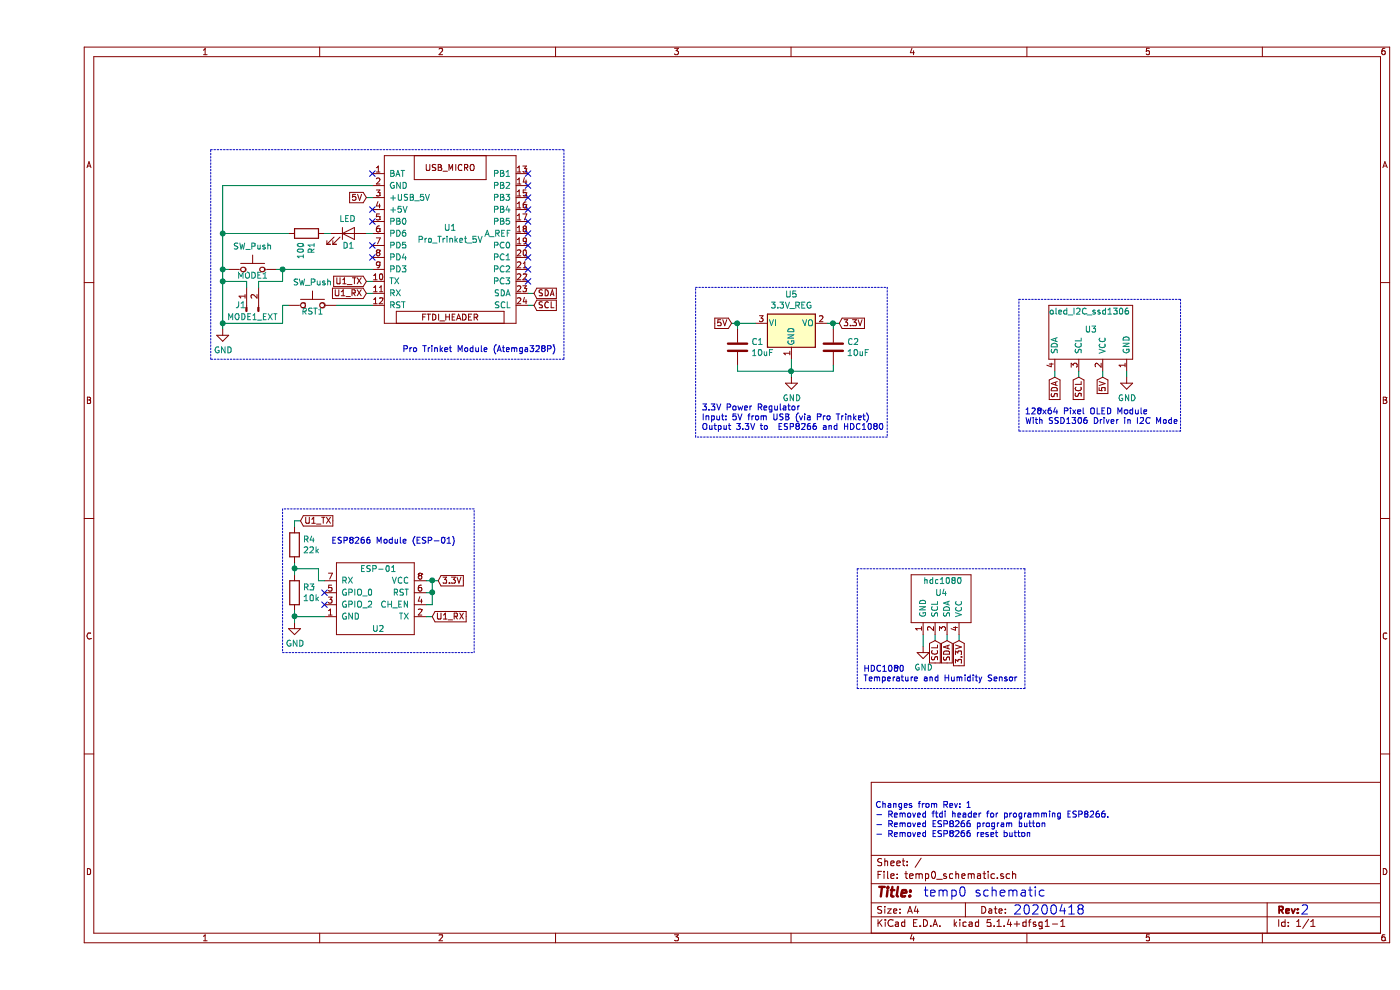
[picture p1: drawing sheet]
EESchema Schematic File Version 4
LIBS:temp0_schematic-cache
EELAYER 30 0
EELAYER END
$Descr A4 11693 8268
encoding utf-8
Sheet 1 1
Title ""
Date ""
Rev ""
Comp ""
Comment1 ""
Comment2 ""
Comment3 ""
Comment4 ""
$EndDescr
$Comp
L temp0_parts:ESP-01 U2
U 1 1
P 2850 5000
F 0 "U2" H 2850 4750 50  0000 C CNN
F 1 "ESP-01" H 2850 5250 50  0000 C CNN
F 2 "temp0_parts:ESP-01" H 2850 5000 50  0001 C CNN
F 3 "" H 2850 5000 50  0001 C CNN
	1    2850 5000
	1    0    0    -1  
$EndComp
$Comp
L temp0_parts:hdc1080 U4
U 1 1
P 7550 4950
F 0 "U4" H 7500 4950 50  0000 L CNN
F 1 "hdc1080" H 7400 5050 50  0000 L CNN
F 2 "temp0_parts:hdc1080" H 7550 4950 50  0001 C CNN
F 3 "" H 7550 4950 50  0001 C CNN
	1    7550 4950
	1    0    0    -1  
$EndComp
$Comp
L Switch:SW_Push RST1
U 1 1
P 2300 2550
F 0 "RST1" H 2300 2500 50  0000 C CNN
F 1 "SW_Push" H 2300 2744 50  0000 C CNN
F 2 "Button_Switch_SMD:SW_Push_1P1T_NO_6x6mm_H9.5mm" H 2300 2750 50  0001 C CNN
F 3 "~" H 2300 2750 50  0001 C CNN
	1    2300 2550
	1    0    0    -1  
$EndComp
$Comp
L Regulator_Linear:NCP1117-3.3_SOT223 U5
U 1 1
P 6300 2700
F 0 "U5" H 6300 2942 50  0000 C CNN
F 1 "3.3V_REG" H 6300 2851 50  0000 C CNN
F 2 "Package_TO_SOT_SMD:SOT-223-3_TabPin2" H 6300 2900 50  0001 C CNN
F 3 "http://www.onsemi.com/pub_link/Collateral/NCP1117-D.PDF" H 6400 2450 50  0001 C CNN
	1    6300 2700
	1    0    0    -1  
$EndComp
$Comp
L Device:C C1
U 1 1
P 5850 2900
F 0 "C1" H 5965 2946 50  0000 L CNN
F 1 "10uF" H 5965 2855 50  0000 L CNN
F 2 "Capacitor_SMD:C_1206_3216Metric_Pad1.42x1.75mm_HandSolder" H 5888 2750 50  0001 C CNN
F 3 "~" H 5850 2900 50  0001 C CNN
	1    5850 2900
	1    0    0    -1  
$EndComp
$Comp
L Device:C C2
U 1 1
P 6650 2900
F 0 "C2" H 6765 2946 50  0000 L CNN
F 1 "10uF" H 6765 2855 50  0000 L CNN
F 2 "Capacitor_SMD:C_1206_3216Metric_Pad1.42x1.75mm_HandSolder" H 6688 2750 50  0001 C CNN
F 3 "~" H 6650 2900 50  0001 C CNN
	1    6650 2900
	1    0    0    -1  
$EndComp
$Comp
L power:GND #PWR0101
U 1 1
P 6300 3150
F 0 "#PWR0101" H 6300 2900 50  0001 C CNN
F 1 "GND" H 6305 2977 50  0000 C CNN
F 2 "" H 6300 3150 50  0001 C CNN
F 3 "" H 6300 3150 50  0001 C CNN
	1    6300 3150
	1    0    0    -1  
$EndComp
Text GLabel 2750 1650 0    50   Input ~ 0
5V
Text GLabel 5800 2700 0    50   Input ~ 0
5V
Text GLabel 6700 2700 2    50   Input ~ 0
3.3V
Text GLabel 3350 4850 2    50   Input ~ 0
3.3V
$Comp
L temp0_parts:Pro_Trinket_5V U1
U 1 1
P 3450 2000
F 0 "U1" H 3450 2100 50  0000 C CNN
F 1 "Pro_Trinket_5V" H 3450 2000 50  0000 C CNN
F 2 "temp0_parts:Pro_Trinket_5V" H 3100 1900 50  0001 C CNN
F 3 "" H 3100 1900 50  0001 C CNN
	1    3450 2000
	1    0    0    -1  
$EndComp
Text GLabel 2750 2350 0    50   Input ~ 0
U1_TX
Text GLabel 2200 4350 2    50   Input ~ 0
U1_TX
Text GLabel 3300 5150 2    50   Input ~ 0
U1_RX
NoConn ~ 2400 5050
$Comp
L Device:R R3
U 1 1
P 2150 4950
F 0 "R3" H 2220 4996 50  0000 L CNN
F 1 "10k" H 2220 4905 50  0000 L CNN
F 2 "Resistor_SMD:R_1206_3216Metric_Pad1.42x1.75mm_HandSolder" V 2080 4950 50  0001 C CNN
F 3 "~" H 2150 4950 50  0001 C CNN
	1    2150 4950
	1    0    0    -1  
$EndComp
$Comp
L Device:R R4
U 1 1
P 2150 4550
F 0 "R4" H 2220 4596 50  0000 L CNN
F 1 "22k" H 2220 4505 50  0000 L CNN
F 2 "Resistor_SMD:R_1206_3216Metric_Pad1.42x1.75mm_HandSolder" V 2080 4550 50  0001 C CNN
F 3 "~" H 2150 4550 50  0001 C CNN
	1    2150 4550
	1    0    0    -1  
$EndComp
Text GLabel 2750 2450 0    50   Input ~ 0
U1_RX
$Comp
L power:GND #PWR0104
U 1 1
P 1550 2750
F 0 "#PWR0104" H 1550 2500 50  0001 C CNN
F 1 "GND" H 1555 2577 50  0000 C CNN
F 2 "" H 1550 2750 50  0001 C CNN
F 3 "" H 1550 2750 50  0001 C CNN
	1    1550 2750
	1    0    0    -1  
$EndComp
Text GLabel 4150 2450 2    50   Input ~ 0
SDA
Text GLabel 4150 2550 2    50   Input ~ 0
SCL
Text GLabel 7600 5350 3    50   Input ~ 0
SDA
Text GLabel 7500 5350 3    50   Input ~ 0
SCL
$Comp
L temp0_parts:oled_I2C_ssd1306 U3
U 1 1
P 8800 2800
F 0 "U3" H 8750 2850 50  0000 L CNN
F 1 "oled_I2C_ssd1306" H 8450 3000 50  0000 L CNN
F 2 "temp0_parts:oled_i2c_ssd1306" H 8800 2800 50  0001 C CNN
F 3 "" H 8800 2800 50  0001 C CNN
	1    8800 2800
	1    0    0    -1  
$EndComp
Text GLabel 7700 5350 3    50   Input ~ 0
3.3V
$Comp
L power:GND #PWR0105
U 1 1
P 7400 5400
F 0 "#PWR0105" H 7400 5150 50  0001 C CNN
F 1 "GND" H 7405 5227 50  0000 C CNN
F 2 "" H 7400 5400 50  0001 C CNN
F 3 "" H 7400 5400 50  0001 C CNN
	1    7400 5400
	1    0    0    -1  
$EndComp
$Comp
L power:GND #PWR0106
U 1 1
P 9100 3150
F 0 "#PWR0106" H 9100 2900 50  0001 C CNN
F 1 "GND" H 9105 2977 50  0000 C CNN
F 2 "" H 9100 3150 50  0001 C CNN
F 3 "" H 9100 3150 50  0001 C CNN
	1    9100 3150
	1    0    0    -1  
$EndComp
Text GLabel 8900 3150 3    50   Input ~ 0
5V
Text GLabel 8500 3150 3    50   Input ~ 0
SDA
Text GLabel 8700 3150 3    50   Input ~ 0
SCL
$Comp
L Switch:SW_Push MODE1
U 1 1
P 1800 2250
F 0 "MODE1" H 1800 2200 50  0000 C CNN
F 1 "SW_Push" H 1800 2444 50  0000 C CNN
F 2 "Button_Switch_SMD:SW_Push_1P1T_NO_6x6mm_H9.5mm" H 1800 2450 50  0001 C CNN
F 3 "~" H 1800 2450 50  0001 C CNN
	1    1800 2250
	1    0    0    -1  
$EndComp
$Comp
L Device:LED D1
U 1 1
P 2600 1950
F 0 "D1" H 2600 1850 50  0000 C CNN
F 1 "LED" H 2593 2075 50  0000 C CNN
F 2 "LED_SMD:LED_PLCC-2" H 2600 1950 50  0001 C CNN
F 3 "~" H 2600 1950 50  0001 C CNN
	1    2600 1950
	1    0    0    -1  
$EndComp
$Comp
L Device:R R1
U 1 1
P 2250 1950
F 0 "R1" H 2320 1996 50  0000 L CNN
F 1 "100" H 2320 1905 50  0000 L CNN
F 2 "Resistor_SMD:R_1206_3216Metric_Pad1.42x1.75mm_HandSolder" V 2180 1950 50  0001 C CNN
F 3 "~" H 2250 1950 50  0001 C CNN
	1    2250 1950
	0    1    1    0   
$EndComp
NoConn ~ 2800 1850
NoConn ~ 2800 1750
NoConn ~ 2800 1450
NoConn ~ 2800 2050
NoConn ~ 2800 2150
NoConn ~ 4100 2350
NoConn ~ 4100 2250
NoConn ~ 4100 2150
NoConn ~ 4100 2050
NoConn ~ 4100 1950
NoConn ~ 4100 1850
NoConn ~ 4100 1750
NoConn ~ 4100 1650
NoConn ~ 4100 1550
NoConn ~ 4100 1450
$Comp
L Connector:Conn_01x02_Male J1
U 1 1
P 1750 2600
F 0 "J1" V 1800 2650 50  0000 C CNN
F 1 "MODE1_EXT" V 1700 2550 50  0000 C CNN
F 2 "Connector_PinHeader_2.54mm:PinHeader_1x02_P2.54mm_Horizontal" H 1750 2600 50  0001 C CNN
F 3 "~" H 1750 2600 50  0001 C CNN
	1    1750 2600
	0    -1   -1   0   
$EndComp
Wire Wire Line
	2400 4850 2350 4850
Wire Wire Line
	2750 2350 2800 2350
Wire Wire Line
	2800 2450 2750 2450
Wire Wire Line
	2750 1650 2800 1650
Wire Wire Line
	2750 1950 2800 1950
Wire Wire Line
	2450 1950 2400 1950
Wire Wire Line
	2500 2550 2800 2550
Wire Wire Line
	4150 2550 4100 2550
Wire Wire Line
	4100 2450 4150 2450
Wire Wire Line
	6600 2700 6650 2700
Wire Wire Line
	5800 2700 5850 2700
Wire Wire Line
	6650 2750 6650 2700
Connection ~ 6650 2700
Wire Wire Line
	6650 2700 6700 2700
Wire Wire Line
	5850 2750 5850 2700
Connection ~ 5850 2700
Wire Wire Line
	5850 2700 6000 2700
Wire Wire Line
	5850 3050 5850 3100
Wire Wire Line
	5850 3100 6300 3100
Wire Wire Line
	6650 3100 6650 3050
Wire Wire Line
	6300 3000 6300 3100
Connection ~ 6300 3100
Wire Wire Line
	6300 3100 6650 3100
Wire Wire Line
	6300 3150 6300 3100
Wire Wire Line
	7500 5300 7500 5350
Wire Wire Line
	7600 5350 7600 5300
Wire Wire Line
	7700 5300 7700 5350
Wire Wire Line
	7400 5400 7400 5300
Wire Wire Line
	9100 3150 9100 3100
Wire Wire Line
	8900 3100 8900 3150
Wire Wire Line
	8700 3150 8700 3100
Wire Wire Line
	8500 3100 8500 3150
Wire Notes Line
	4400 1250 4400 3000
Text Notes 3050 2950 0    50   ~ 0
Pro Trinket Module (Atemga328P)
Text Notes 3500 4550 2    50   ~ 0
ESP8266 Module (ESP-01)
Text Notes 5550 3600 0    50   ~ 0
3.3V Power Regulator\nInput: 5V from USB (via Pro Trinket)\nOutput 3.3V to  ESP8266 and HDC1080
Wire Notes Line
	5500 3650 5500 2400
Wire Notes Line
	5500 2400 7100 2400
Wire Notes Line
	7100 2400 7100 3650
Wire Notes Line
	7100 3650 5500 3650
Text Notes 8250 3550 0    50   ~ 0
128x64 Pixel OLED Module\nWith SSD1306 Driver in I2C Mode
Text Notes 6900 5700 0    50   ~ 0
HDC1080\nTemperature and Humidity Sensor
Wire Notes Line
	6850 5750 6850 4750
Wire Notes Line
	6850 4750 8250 4750
Wire Notes Line
	8250 4750 8250 5750
Wire Notes Line
	8250 5750 6850 5750
Text Notes 7400 7500 0    79   ~ 0
temp0 schematic
Text Notes 8150 7650 0    79   ~ 0
20200418
Text Notes 10550 7650 0    79   ~ 0
2
Wire Notes Line
	8200 3600 8200 2500
Wire Notes Line
	8200 2500 9550 2500
Wire Notes Line
	9550 2500 9550 3600
Wire Notes Line
	9550 3600 8200 3600
Wire Wire Line
	2100 2550 2050 2550
Wire Wire Line
	2050 2550 2050 2700
Wire Wire Line
	2050 2700 1550 2700
Wire Wire Line
	1550 2700 1550 2750
Wire Wire Line
	1550 2250 1550 2350
Connection ~ 1550 2700
Wire Wire Line
	2000 2250 2050 2250
Wire Wire Line
	1600 2250 1550 2250
Wire Wire Line
	2800 1550 1550 1550
Wire Wire Line
	1550 1550 1550 1950
Connection ~ 1550 2250
Wire Wire Line
	2100 1950 1550 1950
Connection ~ 1550 1950
Wire Wire Line
	1550 1950 1550 2250
Wire Notes Line
	4400 3000 1450 3000
Wire Notes Line
	1450 3000 1450 1250
Wire Notes Line
	1450 1250 4400 1250
Wire Wire Line
	1850 2400 1850 2350
Wire Wire Line
	1850 2350 2050 2350
Wire Wire Line
	2050 2350 2050 2250
Connection ~ 2050 2250
Wire Wire Line
	2050 2250 2800 2250
Wire Wire Line
	1750 2400 1750 2350
Wire Wire Line
	1750 2350 1550 2350
Connection ~ 1550 2350
Wire Wire Line
	1550 2350 1550 2700
NoConn ~ 2400 4950
$Comp
L power:GND #PWR0103
U 1 1
P 2150 5200
F 0 "#PWR0103" H 2150 4950 50  0001 C CNN
F 1 "GND" H 2155 5027 50  0000 C CNN
F 2 "" H 2150 5200 50  0001 C CNN
F 3 "" H 2150 5200 50  0001 C CNN
	1    2150 5200
	1    0    0    -1  
$EndComp
Wire Wire Line
	2400 5150 2150 5150
Wire Wire Line
	2150 5200 2150 5150
Wire Wire Line
	3250 5050 3300 5050
Wire Wire Line
	3300 5050 3300 4950
Wire Wire Line
	3300 4850 3350 4850
Wire Wire Line
	3250 4950 3300 4950
Connection ~ 3300 4950
Wire Wire Line
	3300 4950 3300 4850
Wire Wire Line
	3250 4850 3300 4850
Connection ~ 3300 4850
Text Notes 7000 7000 0    50   ~ 0
Changes from Rev: 1\n- Removed ftdi header for programming ESP8266.\n- Removed ESP8266 program button\n- Removed ESP8266 reset button
Wire Wire Line
	2150 5150 2150 5100
Connection ~ 2150 5150
Wire Wire Line
	2350 4850 2350 4750
Wire Wire Line
	2350 4750 2150 4750
Wire Wire Line
	2150 4750 2150 4800
Wire Wire Line
	2150 4700 2150 4750
Connection ~ 2150 4750
Wire Wire Line
	2200 4350 2150 4350
Wire Wire Line
	2150 4350 2150 4400
Wire Wire Line
	3250 5150 3300 5150
Wire Notes Line
	2050 4250 2050 5450
Wire Notes Line
	2050 5450 3650 5450
Wire Notes Line
	3650 5450 3650 4250
Wire Notes Line
	3650 4250 2050 4250
$EndSCHEMATC
